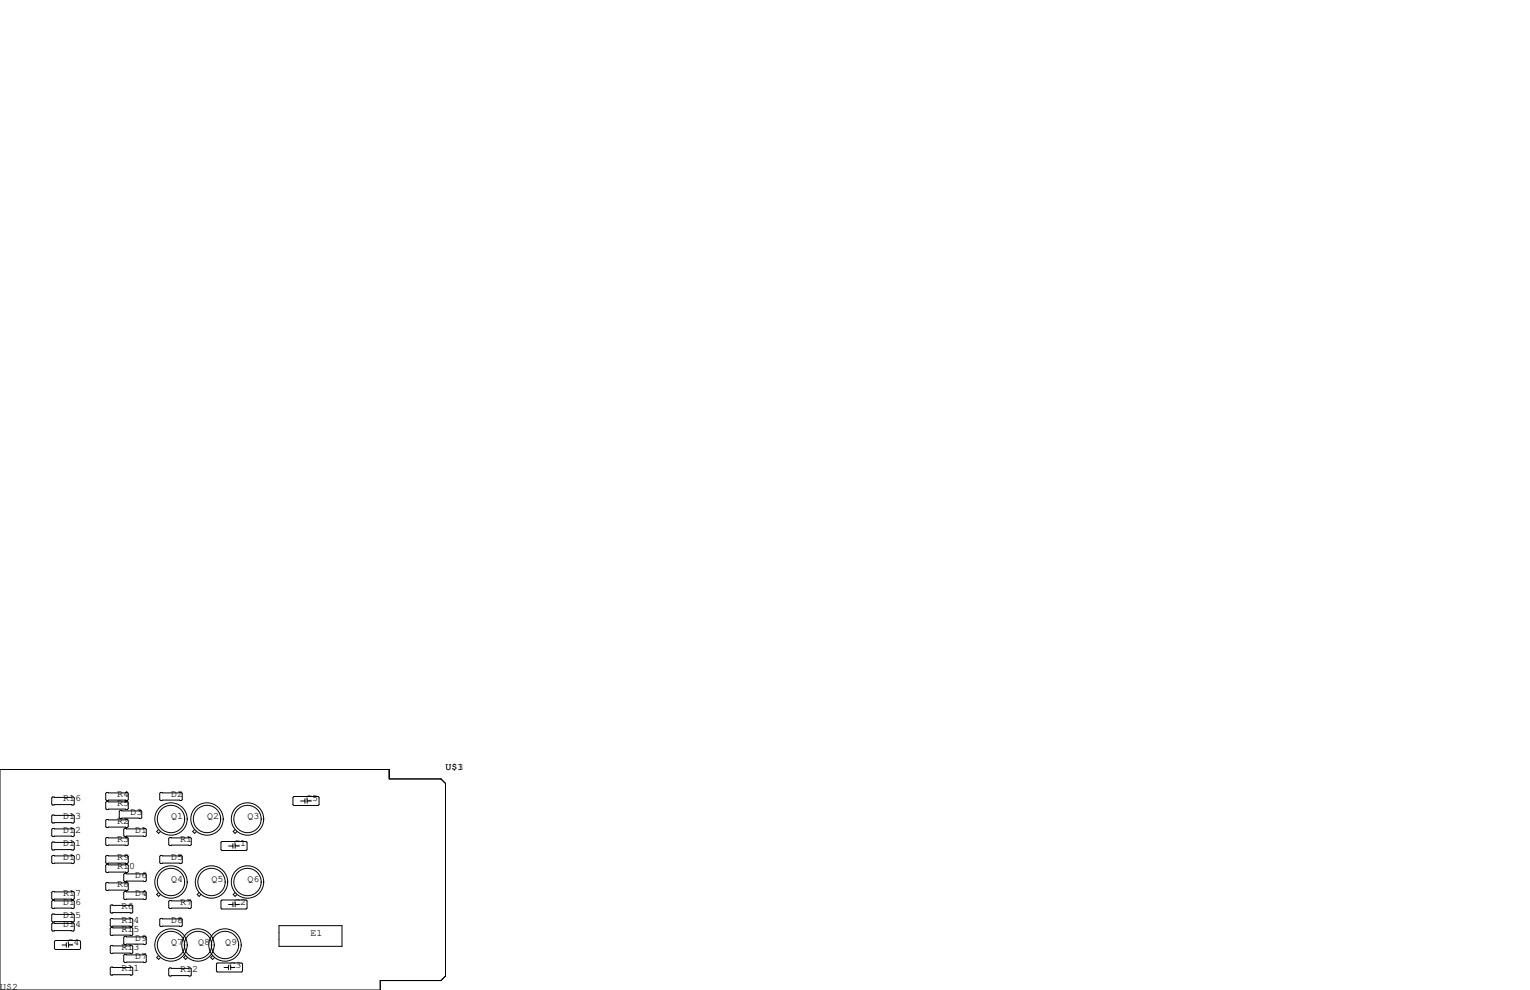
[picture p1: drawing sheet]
<svg xmlns="http://www.w3.org/2000/svg" width="432mm" height="279mm" viewBox="0 0 432 279" stroke-linecap="round" stroke-linejoin="round" font-family="sans-serif">
<g fill="none" stroke="#000" stroke-width=".28">
<path d="M0 217.2h109.9v2.6h14.6l1.2 1.3v54.4l-1.2 1.2h-17.2v2.7h-107.3zM14.9 233.8h5.8l.3 .3v1.7l-.3 .3h-5.8l-.3-.3v-1.7zM14.9 237.6h5.8l.3 .3v1.7l-.3 .3h-5.8l-.3-.3v-1.7zM14.9 224.9h5.8l.3 .3v1.7l-.3 .3h-5.8l-.3-.3v-1.7zM14.9 230h5.8l.3 .3v1.7l-.3 .3h-5.8l-.3-.3v-1.7zM30.1 236.3h5.8l.3 .3v1.8l-.3 .2h-5.8l-.3-.2v-1.8zM30.1 223.6h5.8l.3 .3v1.8l-.3 .2h-5.8l-.3-.2v-1.8zM30.1 226.2h5.8l.3 .2v1.8l-.3 .3h-5.8l-.3-.3v-1.8zM30.1 231.3h5.8l.3 .2v1.8l-.3 .3h-5.8l-.3-.3v-1.8zM33.9 228.7h5.9l.2 .3v1.8l-.2 .2h-5.9l-.2-.2v-1.8zM35.2 233.8h5.8l.3 .3v1.7l-.3 .3h-5.8l-.3-.3v-1.7zM44.8 234.1l-.6 .6 .6 .5 .5-.5"/>
<path d="M45.3 223.6h5.9l.2 .3v1.8l-.2 .2h-5.9l-.2-.2v-1.8zM47.9 236.3h5.8l.3 .3v1.8l-.3 .2h-5.8l-.3-.2v-1.8zM54.9 234.1l-.5 .6 .5 .5 .5-.5M62.4 237.7l.2-.2h6.9l.2 .2v2.1l-.2 .2h-6.9l-.2-.2zM64.5 238.8h1.2M65.7 238.1v1.3M66.3 234.1l-.5 .6 .5 .5 .6-.5M66.4 238.8h1.2M66.4 238.1v1.3M82.9 224.8h6.9l.2 .2v2.1l-.2 .2h-6.9l-.2-.2v-2.1zM84.8 226.1h1.3M86.1 225.4v1.3"/>
<path d="M86.7 226.1h1.2M86.7 225.4v1.3M14.9 251.6h5.8l.3 .2v1.8l-.3 .3h-5.8l-.3-.3v-1.8zM14.9 241.4h5.8l.3 .3v1.8l-.3 .2h-5.8l-.3-.2v-1.8zM14.9 254.1h5.8l.3 .3v1.8l-.3 .2h-5.8l-.3-.2v-1.8zM14.9 257.9h5.8l.3 .3v1.8l-.3 .2h-5.8l-.3-.2v-1.8zM30.1 241.4h5.8l.3 .3v1.8l-.3 .2h-5.8l-.3-.2v-1.8zM30.1 244h5.8l.3 .2v1.8l-.3 .3h-5.8l-.3-.3v-1.8zM30.1 249h5.8l.3 .3v1.8l-.3 .2h-5.8l-.3-.2v-1.8zM31.4 255.4h5.8l.3 .3v1.7l-.3 .3h-5.8l-.3-.3v-1.7zM31.4 259.2h5.8l.3 .3v1.7l-.3 .3h-5.8l-.3-.3v-1.7zM35.2 246.5h5.8l.3 .3v1.7l-.3 .3h-5.8l-.3-.3v-1.7z"/>
<path d="M35.2 251.6h5.8l.3 .2v1.8l-.3 .3h-5.8l-.3-.3v-1.8zM44.8 251.9l-.6 .6 .6 .5 .5-.5M45.1 259.5l.2-.3h5.9l.2 .3v1.7l-.2 .3h-5.9l-.2-.3zM45.3 241.4h5.9l.2 .3v1.8l-.2 .2h-5.9l-.2-.2v-1.8zM47.6 254.4l.3-.3h5.8l.3 .3v1.8l-.3 .2h-5.8l-.3-.2zM56.2 251.9l-.5 .6 .5 .5 .5-.5M62.4 254.3l.2-.3h6.9l.2 .3v2l-.2 .2h-6.9l-.2-.2zM64.5 255.3h1.2M65.7 254.6v1.3M66.3 251.9l-.5 .6 .5 .5 .6-.5M66.4 254.6v1.3M66.4 255.3h1.2"/>
<path d="M14.9 260.5h5.8l.3 .2v1.8l-.3 .3h-5.8l-.3-.3v-1.8zM15.4 265.7l.2-.3h6.9l.2 .3v2l-.2 .3h-6.9l-.2-.3zM17.5 266.7h1.2M18.7 266.1v1.2M19.4 266.1v1.2M19.4 266.7h1.2M31.4 261.7h5.8l.3 .3v1.8l-.3 .2h-5.8l-.3-.2v-1.8zM31.4 266.8h5.8l.3 .3v1.8l-.3 .2h-5.8l-.3-.2v-1.8zM31.4 272.9h5.8l.3 .3v1.8l-.3 .2h-5.8l-.3-.2v-1.8zM35.2 264.3h5.8l.3 .2v1.8l-.3 .3h-5.8l-.3-.3v-1.8zM35.2 269.4h5.8l.3 .2v1.8l-.3 .3h-5.8l-.3-.3v-1.8zM44.8 269.7l-.6 .5 .6 .6 .5-.6"/>
<path d="M47.6 273.4l.3-.2h5.8l.3 .2v1.8l-.3 .3h-5.8l-.3-.3zM52.4 269.7l-.6 .5 .6 .6 .5-.6M60 269.7l-.5 .5 .5 .6 .5-.6M61.1 272l.2-.2h6.9l.3 .2v2.1l-.3 .2h-6.9l-.2-.2zM63.2 273h1.3M64.5 272.4v1.3M65.1 273h1.2M65.1 272.4v1.3M78.7 261.2h17.8v5.9h-17.8z"/>
<circle cx="48.3" cy="231.1" r="3.9"/>
<circle cx="48.3" cy="231.1" r="4.6"/>
<circle cx="58.4" cy="231.1" r="3.9"/>
<circle cx="58.4" cy="231.1" r="4.6"/>
<circle cx="69.8" cy="231.1" r="3.9"/>
<circle cx="69.8" cy="231.1" r="4.6"/>
<circle cx="48.3" cy="248.9" r="4.6"/>
<circle cx="48.3" cy="248.9" r="3.9"/>
<circle cx="59.7" cy="248.9" r="4.6"/>
<circle cx="59.7" cy="248.9" r="3.9"/>
<circle cx="69.8" cy="248.9" r="4.6"/>
<circle cx="69.8" cy="248.9" r="3.9"/>
<circle cx="48.3" cy="266.7" r="4.6"/>
<circle cx="48.3" cy="266.7" r="3.9"/>
<circle cx="55.9" cy="266.7" r="4.6"/>
<circle cx="55.9" cy="266.7" r="3.9"/>
<circle cx="63.5" cy="266.7" r="4.6"/>
<circle cx="63.5" cy="266.7" r="3.9"/>
</g>
<g font-size="2.8">
<text x="125.7" y="217.2">U$1</text>
<text x="125.7" y="217.2">U$3</text>
<text x="17.8" y="226.1">R16</text>
<text x="33" y="224.8">R4</text>
<text x="33" y="227.3">R5</text>
<text x="48.3" y="224.8">D2</text>
<text x="86.4" y="226.1">C5</text>
<text x="17.8" y="231.1">D13</text>
<text x="33" y="232.4">R2</text>
<text x="36.8" y="229.9">D3</text>
<text x="48.3" y="231.1">Q1</text>
<text x="58.4" y="231.1">Q2</text>
<text x="69.8" y="231.1">Q3</text>
<text x="17.8" y="238.8">D11</text>
<text x="17.8" y="234.9">D12</text>
<text x="33" y="237.5">R3</text>
<text x="38.1" y="234.9">D1</text>
<text x="50.8" y="237.5">R1</text>
<text x="66" y="238.8">C1</text>
<text x="17.8" y="242.6">D10</text>
<text x="33" y="242.6">R9</text>
<text x="33" y="245.1">R10</text>
<text x="48.3" y="242.6">D5</text>
<text x="33" y="250.2">R8</text>
<text x="38.1" y="247.6">D6</text>
<text x="48.3" y="248.9">Q4</text>
<text x="59.7" y="248.9">Q5</text>
<text x="69.8" y="248.9">Q6</text>
<text x="17.8" y="255.3">D16</text>
<text x="17.8" y="252.7">R17</text>
<text x="34.3" y="256.5">R6</text>
<text x="38.1" y="252.7">D4</text>
<text x="50.8" y="255.3">R7</text>
<text x="66" y="255.3">C2</text>
<text x="17.8" y="261.6">D14</text>
<text x="17.8" y="259.1">D15</text>
<text x="34.3" y="260.3">R14</text>
<text x="34.3" y="262.9">R15</text>
<text x="48.3" y="260.3">D8</text>
<text x="19" y="266.7">C4</text>
<text x="34.3" y="268">R13</text>
<text x="38.1" y="265.4">D9</text>
<text x="48.3" y="266.7">Q7</text>
<text x="55.9" y="266.7">Q8</text>
<text x="63.5" y="266.7">Q9</text>
<text x="87.6" y="264.2">E1</text>
<text x="34.3" y="274.1">R11</text>
<text x="38.1" y="270.5">D7</text>
<text x="50.8" y="274.3">R12</text>
<text x="64.8" y="273">C3</text>
<text x="0" y="279.4">U$2</text>
</g>
</svg>
